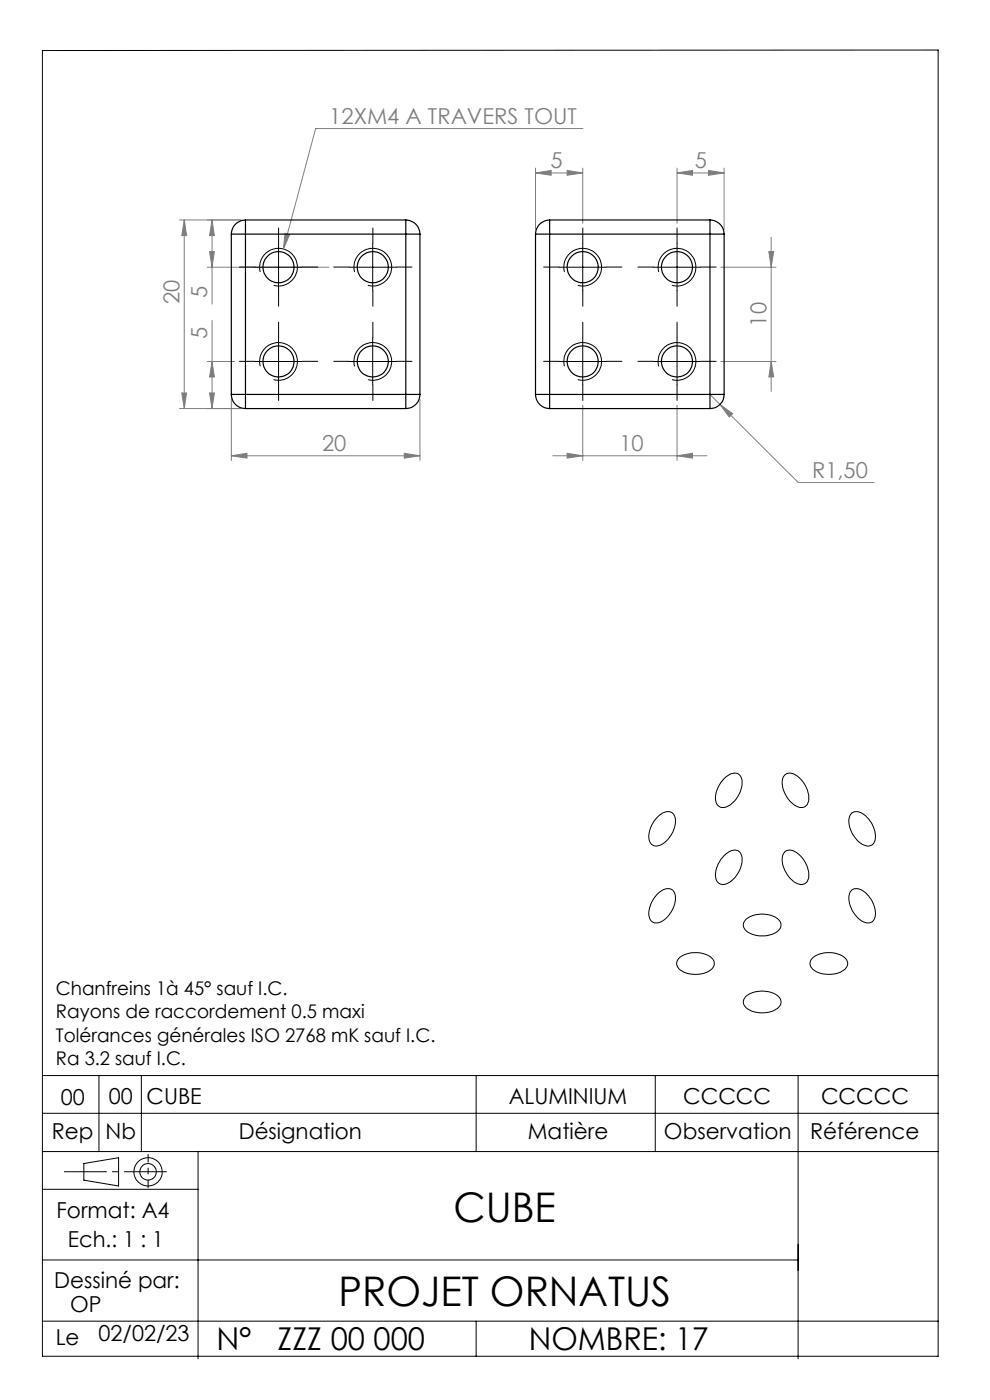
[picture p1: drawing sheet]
<svg xmlns="http://www.w3.org/2000/svg" width="210mm" height="297mm" viewBox="0 0 210 297" stroke-linecap="round" stroke-linejoin="round" font-family="sans-serif">
<g fill="none" stroke="#000" stroke-width=".21">
<path d="M9 10.7l190-.1v277.1h-190zM54.1 56.7h10M55.2 57.7a4 4 0 0 1 3.5-5 4 4 0 0 1 4.4 4.3 4 4 0 0 1-5.1 3.5M59.1 51.7v10M74.1 56.7h10M75.2 57.7a4 4 0 0 1 3.5-5 4 4 0 0 1 4.4 4.3 4 4 0 0 1-5.1 3.5M79.1 51.7v10M118.6 56.7h10M119.7 57.7a4 4 0 0 1 3.5-5 4 4 0 0 1 4.4 4.3 4 4 0 0 1-5 3.5M123.6 51.7v10M138.6 56.7h10M139.7 57.7a4 4 0 0 1 3.5-5 4 4 0 0 1 4.4 4.3 4 4 0 0 1-5 3.5"/>
<path d="M143.6 51.7v10M54.1 76.7h10M55.2 77.7a4 4 0 0 1 3.5-5 4 4 0 0 1 4.4 4.3 4 4 0 0 1-5.1 3.5M59.1 71.7v10M74.1 76.7h10M75.2 77.7a4 4 0 0 1 3.5-5 4 4 0 0 1 4.4 4.3 4 4 0 0 1-5.1 3.5M79.1 71.7v10M118.6 76.7h10M119.7 77.7a4 4 0 0 1 3.5-5 4 4 0 0 1 4.4 4.3 4 4 0 0 1-5 3.5M123.6 71.7v10M138.6 76.7h10M139.7 77.7a4 4 0 0 1 3.6-5 4 4 0 0 1 4.3 4.3 4 4 0 0 1-5 3.5"/>
<path d="M143.6 71.7v10M139.7 173.1a2.27 2.27 0 0 1 3-.5 3.6 3.6 0 0 1 0 3.9 4.5 4.5 0 0 1-3.8 3 2.14 2.14 0 0 1-1.1-3l.8-2.1zM153.6 165.2a2.65 2.65 0 0 1 3-1 2.94 2.94 0 0 1 .5 3.6 5 5 0 0 1-3.9 3.5 1.98 1.98 0 0 1-1.4-2.7l.5-1.6zM166.5 164.4a2.41 2.41 0 0 1 3.2 .8 5.5 5.5 0 0 1 1.7 5.1 1.62 1.62 0 0 1-2.7 .6 5.8 5.8 0 0 1-2.6-5.9zM180.7 172.4a2.71 2.71 0 0 1 3.3 1.1 4.8 4.8 0 0 1 1.3 5.5 1.92 1.92 0 0 1-2.8-.2 5.6 5.6 0 0 1-2.2-5.8zM139.5 189.6a2.65 2.65 0 0 1 3.1-.8 3.4 3.4 0 0 1 .1 4 4.5 4.5 0 0 1-3.8 3 2.14 2.14 0 0 1-1.1-3l.5-1.6zM153.6 181.5a2.65 2.65 0 0 1 3-1 2.94 2.94 0 0 1 .5 3.6 5 5 0 0 1-3.9 3.5 1.98 1.98 0 0 1-1.4-2.7l.5-1.6zM158.2 195.1a5.6 5.6 0 0 1 7.1 .2 1.65 1.65 0 0 1-.8 2.6 5.7 5.7 0 0 1-6.5-.7l-.2-.3a1.54 1.54 0 0 1 .4-1.8zM166.5 180.7a2.41 2.41 0 0 1 3.2 .8 5.5 5.5 0 0 1 1.7 5.2 1.76 1.76 0 0 1-2.9 .4 5.8 5.8 0 0 1-2.4-5.8zM180.7 188.8a2.96 2.96 0 0 1 3.7 1.5 4.7 4.7 0 0 1 .9 5 2.11 2.11 0 0 1-3-.3 5.6 5.6 0 0 1-2-5.7zM144 203.3a5.7 5.7 0 0 1 7.2 .1 1.73 1.73 0 0 1-1.1 2.8 5.7 5.7 0 0 1-6.2-.9l-.1-.1a1.48 1.48 0 0 1 .2-1.9zM158.2 211.5a5.7 5.7 0 0 1 7.1 .1 1.72 1.72 0 0 1-1 2.7 5.7 5.7 0 0 1-6.3-.8l-.2-.3a1.54 1.54 0 0 1 .4-1.7z"/>
<path d="M172.3 203.3a5.6 5.6 0 0 1 7.3 .3 1.8 1.8 0 0 1-1.2 2.6 6 6 0 0 1-6.1-.7l-.1-.2a1.41 1.41 0 0 1 .1-2zM9 236.2h190M9 228.2h190M21 228.2v16.1M30 228.2v16.1M101 228.2v16.1M139 228.2v16.1M169.3 228.2v60.1M9 244.3h190M9 252.3h33M17.8 246.8l7.4-1.2v6l-7.4-1.2zM42 244.3v44"/>
<path d="M9 267.3h160.3M9 280.3h190M101 280.3v7.4"/>
<circle cx="31.4" cy="248.6" r="3"/>
<circle cx="31.4" cy="248.6" r="1.75"/>
</g>
<g fill="none" stroke="#808080" stroke-width=".21">
<path d="M113.6 36.7l3.3-.5v1zM113.6 35.7v13M113.6 36.7h10M120.3 36.2l3.3 .5-3.3 .5zM123.6 35.7v11.7M123.6 27.3h-56.6l-6.9 25.5M143.6 36.7l3.3-.5v1zM143.6 36.7h10M143.6 35.7v11.7M150.3 36.2l3.3 .5-3.3 .5zM153.6 35.7v13M38.1 46.7h13"/>
<path d="M39.1 46.7l.5 3.3h-1zM39.1 46.7v40M44 56.7h25.8M44.4 53.4h1.1l-.5 3.3zM45 46.7v17.8M45 46.7l.5 3.3h-1.1zM60.5 49.5l1 .2-1.4 3.1zM152.9 56.7h11.7M163.1 53.4h1l-.5 3.3zM163.6 50.3v32.7M44 76.7h5.8M45 68v18.7"/>
<path d="M45 76.7l.5 3.3h-1.1zM152.9 76.7h11.7M163.6 76.7l.5 3.3h-1zM38.1 86.7h13M38.6 83.4h1l-.5 3.3zM44.4 83.4h1.1l-.5 3.3zM49.1 96.7l3.3-.5v1zM49.1 84.7v13M49.1 96.7h40M85.8 96.2l3.3 .5-3.3 .5zM89.1 84.7v13M117.3 96.7h32.7"/>
<path d="M120.3 96.2l3.3 .5-3.3 .5zM123.6 86v11.7M143.6 96.7l3.3-.5v1zM143.6 86v11.7M150.6 83.7l18.7 18.7h16.1M152.7 85.8l2.7 2-.7 .7z"/>
</g>
<path d="M35.3 248.6h-21.6" fill="none" stroke="#000" stroke-width=".21" stroke-dasharray="30.5 1.3 1.3 1.3" stroke-dashoffset="21.6"/>
<path d="M31.4 244.9v7.1" fill="none" stroke="#000" stroke-width=".21" stroke-dasharray="30.5 1.3 1.3 1.3" stroke-dashoffset="28.9"/>
<g fill="none" stroke="#000" stroke-width=".21" stroke-dasharray="30.5 1.3 1.3 1.3">
<path d="M54.1 56.7h-3.3M59.1 51.7v-3.3M64.1 56.7h3.3M74.1 56.7h-3.3M79.1 51.7v-3.3M84.1 56.7h3.3M118.6 56.7h-3.3M123.6 51.7v-3.3M128.6 56.7h3.3M138.6 56.7h-3.3M143.6 51.7v-3.3M148.6 56.7h3.3"/>
<path d="M54.1 76.7h-3.3M59.1 61.7v3.3M59.1 71.7v-3.3M64.1 76.7h3.3M74.1 76.7h-3.3M79.1 71.7v-3.3M79.1 61.7v3.3M84.1 76.7h3.3M118.6 76.7h-3.3M123.6 61.7v3.3M123.6 71.7v-3.3M128.6 76.7h3.3"/>
<path d="M138.6 76.7h-3.3M143.6 61.7v3.3M143.6 71.7v-3.3M148.6 76.7h3.3M59.1 81.7v3.3M79.1 81.7v3.3M123.6 81.7v3.3M143.6 81.7v3.3"/>
</g>
<g fill="#808080">
<path d="M120.3 36.2l3.3 .5-3.3 .5zM113.6 36.7l3.3-.5v1z"/>
<path d="M49.1 96.7l3.3-.5v1zM85.8 96.2l3.3 .5-3.3 .5zM60.5 49.5l-.4 3.3 1.4-3.1zM152.7 85.8l2 2.7 .7-.7zM120.3 96.2l3.3 .5-3.3 .5zM143.6 96.7l3.3-.5v1zM143.6 36.7l3.3-.5v1zM150.3 36.2l3.3 .5-3.3 .5z"/>
<path d="M44.4 53.4h1.1l-.5 3.3zM45 46.7l.5 3.3h-1.1zM44.4 83.4h1.1l-.5 3.3zM45 76.7l.5 3.3h-1.1z"/>
<path d="M39.1 46.7l.5 3.3h-1zM38.6 83.4h1l-.5 3.3zM163.1 53.4h1l-.5 3.3zM163.6 76.7l.5 3.3h-1z"/>
</g>
<g fill="none" stroke="#000" stroke-width=".25">
<path d="M49.1 49.7h3M49.1 49.7v34M52.1 46.7v3M52.1 46.7a3 3 0 0 0-3 3M52.1 49.7v34M52.1 49.7h34M52.1 46.7h34M86.1 49.7h3M86.1 46.7v3M86.1 46.7a3 3 0 0 1 3 3M86.1 49.7v34M89.1 49.7v34"/>
<path d="M113.6 49.7h3M113.6 49.7v34M116.6 46.7v3M116.6 46.7a3 3 0 0 0-3 3M116.6 49.7h34M116.6 46.7h34M116.6 49.7v34M150.6 49.7h3M150.6 46.7v3M150.6 46.7a3 3 0 0 1 3 3M150.6 49.7v34M153.6 49.7v34"/>
<path d="M49.1 83.7a3 3 0 0 0 3 3M49.1 83.7h3M52.1 83.7v3M52.1 83.7h34M52.1 86.7h34M86.1 83.7v3M86.1 83.7h3M89.1 83.7a3 3 0 0 1-3 3M113.6 83.7a3 3 0 0 0 3 3M113.6 83.7h3M116.6 83.7v3M116.6 83.7h34"/>
<path d="M116.6 86.7h34M150.6 83.7h3M150.6 83.7v3M153.6 83.7a3 3 0 0 1-3 3"/>
<circle cx="59.1" cy="56.7" r="3.3"/>
<circle cx="79.1" cy="56.7" r="3.3"/>
<circle cx="123.6" cy="56.7" r="3.3"/>
<circle cx="143.6" cy="56.7" r="3.3"/>
<circle cx="59.1" cy="76.7" r="3.3"/>
<circle cx="79.1" cy="76.7" r="3.3"/>
<circle cx="123.6" cy="76.7" r="3.3"/>
<circle cx="143.6" cy="76.7" r="3.3"/>
</g>
<g font-size="8.7">
<text x="96.2" y="259.3">CUBE</text>
<text x="71.8" y="277">PROJET ORNATUS</text>
</g>
<g font-size="6.7">
<text x="45.9" y="286.3">N°</text>
<text x="58.9" y="286.3">ZZZ 00 000</text>
<text x="112.2" y="286.3">NOMBRE: 17</text>
</g>
<g font-size="4.7" fill="#808080">
<text x="69.9" y="26.2">12XM4 A TRAVERS TOUT</text>
<text x="116.8" y="35.6">5</text>
<text x="147.4" y="35.6">5</text>
<text x="38.1" y="64.5" transform="rotate(-90 38.1 64.5)">20</text>
<text x="44" y="63.2" transform="rotate(-90 44 63.2)">5</text>
<text x="44" y="71.8" transform="rotate(-90 44 71.8)">5</text>
<text x="162.6" y="69.3" transform="rotate(-90 162.6 69.3)">10</text>
<text x="68.3" y="95.6">20</text>
<text x="131.4" y="95.6">10</text>
<text x="172.2" y="101.3">R1,50</text>
</g>
<g font-size="4.7">
<text x="12.9" y="234.3">00</text>
<text x="23.1" y="234.1">00</text>
<text x="31.1" y="234.3">CUBE</text>
<text x="107.9" y="234.2">ALUMINIUM</text>
<text x="144.9" y="234.2">CCCCC</text>
<text x="174.2" y="234.2">CCCCC</text>
<text x="11" y="241.6">Rep</text>
<text x="22.4" y="241.5">Nb</text>
<text x="50.6" y="241.6">Désignation</text>
<text x="112" y="241.6">Matière</text>
<text x="140.8" y="241.6">Observation</text>
<text x="171.9" y="241.6">Référence</text>
<text x="12" y="258.3">Format: A4</text>
<text x="14.4" y="264.5">Ech.: 1 : 1</text>
<text x="11.5" y="273.3">Dessiné par:</text>
<text x="14.9" y="278.3">OP</text>
<text x="11.8" y="285.3">Le</text>
<text x="20.9" y="284.5">02/02/23</text>
</g>
<g font-size="4">
<text x="11.9" y="211">Chanfreins 1à 45° sauf I.C.</text>
<text x="11.9" y="216">Rayons de raccordement 0.5 maxi</text>
<text x="11.9" y="221">Tolérances générales ISO 2768 mK sauf I.C.</text>
<text x="11.9" y="226">Ra 3.2 sauf I.C.</text>
</g>
</svg>
